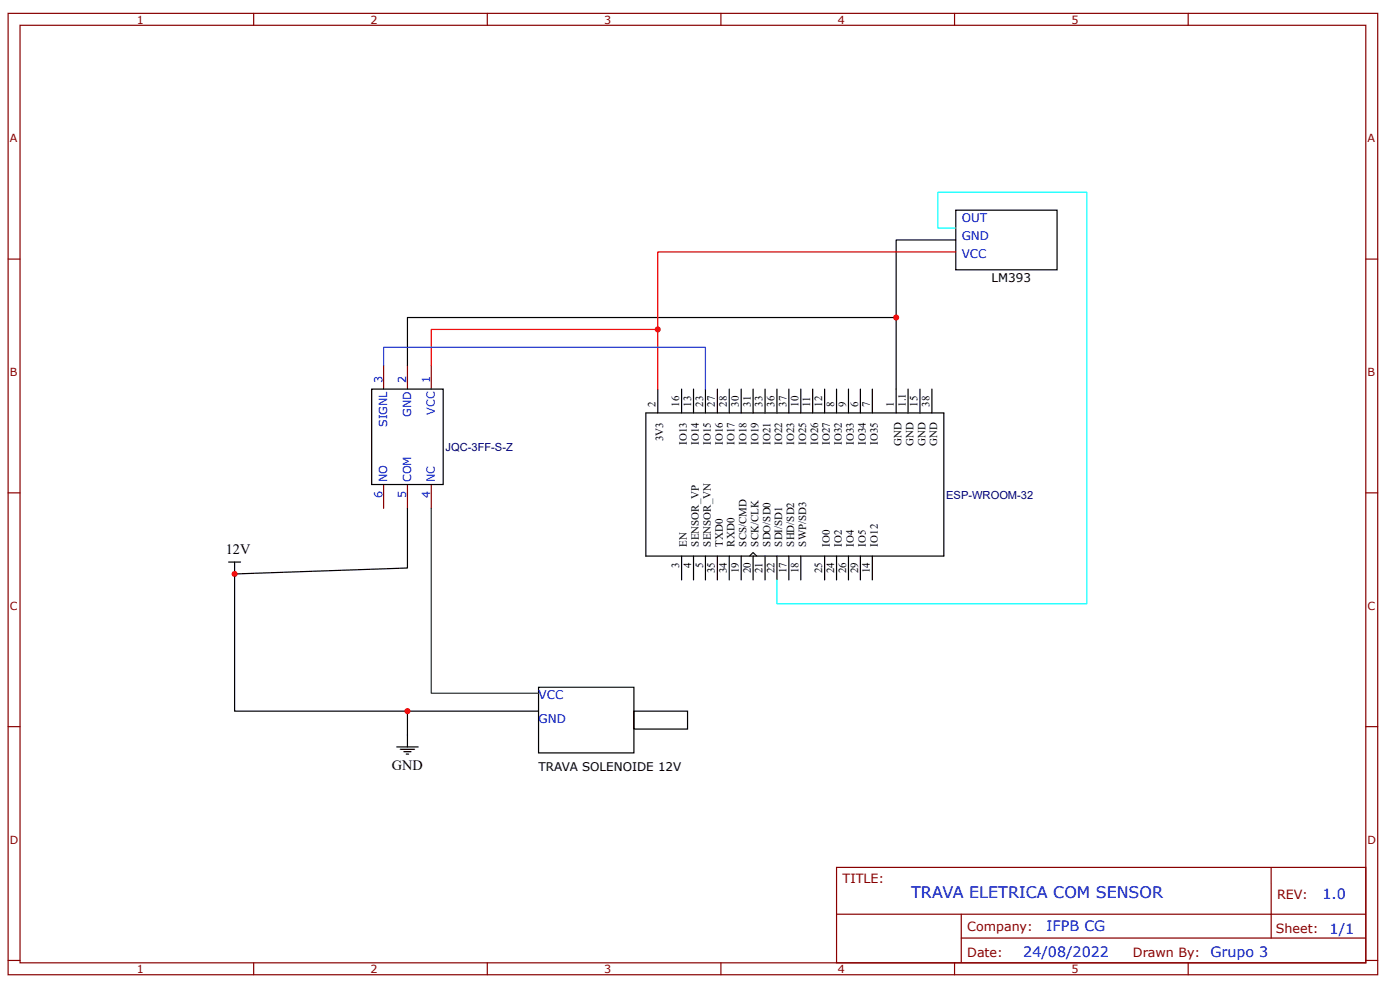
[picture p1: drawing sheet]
<svg xmlns="http://www.w3.org/2000/svg" width="297mm" height="210mm" viewBox="0 0 297 210" stroke-linecap="round" stroke-linejoin="round" font-family="sans-serif">
<g fill="none" stroke="#800" stroke-width=".25">
<path d="M1.7 2.8h290.6v203.9h-290.6zM4.3 5.4h285.5v198.7h-285.5zM53.8 2.8v2.6M103.4 2.8v2.6M152.9 2.8v2.6M202.5 2.8v2.6M252.1 2.8v2.6M1.7 54.9h2.6M289.8 54.9h2.5M81.4 77.4v5.1M86.4 77.4v5.1M91.5 77.4v5.1"/>
<path d="M1.7 104.5h2.6M81.4 102.7v5.1M86.4 102.7v5.1M91.5 102.7v5.1M289.8 104.5h2.5M1.7 154.1h2.6M289.8 154.1h2.5M177.5 183.9h112.3v20.2h-112.3zM177.5 193.8h112.2M203.9 198.9h85.8M203.9 193.8v10.1M269.7 183.9v15"/>
<path d="M1.7 203.6h2.6M53.8 204.1v2.6M103.4 204.1v2.6M152.9 204.1v2.6M202.5 204.1v2.6M252.1 204.1v2.6M289.8 203.6h2.5"/>
</g>
<g fill="none" stroke="#000" stroke-width=".25">
<path d="M202.8 44.6h21.5v12.6h-21.5zM202.8 50.9h-12.7v16.4M86.4 77.4v-10.1h103.7v20.2M78.9 82.5h15.1v20.2h-15.1zM137 87.5h63.2v30.4h-63.2zM139.5 82.5v5M144.6 82.5v5M147.1 82.5v5M149.7 82.5v5M152.2 82.5v5M154.7 82.5v5M157.2 82.5v5"/>
<path d="M159.8 82.5v5M162.3 82.5v5M164.8 82.5v5M167.4 82.5v5M169.9 82.5v5M172.4 82.5v5M174.9 82.5v5M177.5 82.5v5M180 82.5v5M182.5 82.5v5M185.1 82.5v5M192.6 82.5v5"/>
<path d="M195.2 82.5v5M197.7 82.5v5M48.5 119.2h2.5M49.8 119.2v2.5M86.4 107.8v12.6l-36.6 1.3v29.1h36.6M144.6 117.9v5.1M147.1 117.9v5.1M149.7 117.9v5.1M152.2 117.9v5.1M154.7 117.9v5.1M157.2 117.9v5.1M159 117.9l.8-.8 .7 .8"/>
<path d="M159.8 117.9v5.1M162.3 117.9v5.1M164.8 117.9v5.1M167.4 117.9v5.1M169.9 117.9v5.1M174.9 117.9v5.1M177.5 117.9v5.1M180 117.9v5.1M182.5 117.9v5.1M185.1 117.9v5.1M84.2 158.4h4.5M84.9 158.9h3.1"/>
<path d="M85.7 159.4h1.5M86.2 159.9h.5M114.3 145.7h20.2v13.9h-20.2zM114.3 150.8h-27.9v7.6M134.5 150.8h11.4v3.8h-11.4z"/>
</g>
<path d="M202.8 53.4h-63.3v16.4M91.5 77.4v-7.6h48v12.7" fill="none" stroke="#f00" stroke-width=".25"/>
<path d="M81.4 77.4v-3.8h68.3v8.9" fill="none" stroke="#03f" stroke-width=".25"/>
<path d="M91.5 107.8v39.2h22.8" fill="none" stroke="#080" stroke-width=".25"/>
<path d="M202.8 48.4h-3.8v-7.6h31.6v87.2h-65.8v-5" fill="none" stroke="#0ff" stroke-width=".25"/>
<g fill="#c00">
<circle cx="86.4" cy="150.8" r=".63"/>
<circle cx="49.8" cy="121.7" r=".63"/>
<circle cx="190.1" cy="67.3" r=".63"/>
<circle cx="139.5" cy="69.8" r=".63"/>
</g>
<text font-size="3.4" fill="#00f" x="193.3" y="190.4">TRAVA ELETRICA COM SENSOR</text>
<g font-size="3">
<text x="47.9" y="117.5">12V</text>
<text x="83.2" y="163.1">GND</text>
</g>
<g font-size="3" fill="#00f">
<text x="280.6" y="190.5">1.0</text>
<text x="222" y="197.4">IFPB CG</text>
<text x="282.1" y="197.9">1/1</text>
<text x="217.1" y="203">24/08/2022</text>
<text x="256.8" y="202.9">Grupo 3</text>
</g>
<g font-size="2.7" fill="#800">
<text x="178.7" y="187.2">TITLE:</text>
<text x="270.9" y="190.5">REV:</text>
<text x="205.2" y="197.4">Company:</text>
<text x="270.7" y="197.8">Sheet:</text>
<text x="205.2" y="202.9">Date:</text>
<text x="240.3" y="202.9">Drawn By:</text>
</g>
<g font-size="2.5" fill="#00f">
<text x="204" y="47.1">OUT</text>
<text x="204" y="50.9">GND</text>
<text x="204" y="54.7">VCC</text>
<text x="114.3" y="148.2">VCC</text>
<text x="114.3" y="153.3">GND</text>
</g>
<g font-size="2.5">
<text x="210.3" y="59.7">LM393</text>
<text x="114.3" y="163.4">TRAVA SOLENOIDE 12V</text>
</g>
<g font-size="2.4" fill="#800">
<text x="29" y="5">1</text>
<text x="78.6" y="5">2</text>
<text x="128.2" y="5">3</text>
<text x="177.7" y="5">4</text>
<text x="227.3" y="5">5</text>
<text x="2.1" y="30.1">A</text>
<text x="290.1" y="30.1">A</text>
<text x="2.1" y="79.7">B</text>
<text x="290.1" y="79.7">B</text>
<text x="2.1" y="129.3">C</text>
<text x="290.1" y="129.3">C</text>
<text x="2.1" y="178.8">D</text>
<text x="290.1" y="178.8">D</text>
<text x="29" y="206.3">1</text>
<text x="78.6" y="206.3">2</text>
<text x="128.2" y="206.3">3</text>
<text x="177.7" y="206.3">4</text>
<text x="227.3" y="206.3">5</text>
</g>
<g font-size="2.4" fill="#00f">
<text x="81.1" y="81.2" transform="rotate(-90 81.1 81.2)">3</text>
<text x="86.2" y="81.2" transform="rotate(-90 86.2 81.2)">2</text>
<text x="91.2" y="81.2" transform="rotate(-90 91.2 81.2)">1</text>
<text x="87.2" y="88.4" transform="rotate(-90 87.2 88.4)">GND</text>
<text x="92.3" y="87.9" transform="rotate(-90 92.3 87.9)">VCC</text>
<text x="82.1" y="90.5" transform="rotate(-90 82.1 90.5)">SIGNL</text>
<text x="81.1" y="105.5" transform="rotate(-90 81.1 105.5)">6</text>
<text x="82.1" y="102.2" transform="rotate(-90 82.1 102.2)">NO</text>
<text x="86.2" y="105.5" transform="rotate(-90 86.2 105.5)">5</text>
<text x="87.2" y="102.2" transform="rotate(-90 87.2 102.2)">COM</text>
<text x="91.2" y="105.5" transform="rotate(-90 91.2 105.5)">4</text>
<text x="92.3" y="102.2" transform="rotate(-90 92.3 102.2)">NC</text>
</g>
<g font-size="2.4" fill="#000080">
<text x="94.5" y="95.7">JQC-3FF-S-Z</text>
<text x="200.7" y="105.8">ESP-WROOM-32</text>
</g>
<g font-size="2.3">
<text x="139" y="86.3" transform="rotate(-90 139 86.3)">2</text>
<text x="144.1" y="86.3" transform="rotate(-90 144.1 86.3)">16</text>
<text x="146.6" y="86.3" transform="rotate(-90 146.6 86.3)">13</text>
<text x="149.2" y="86.3" transform="rotate(-90 149.2 86.3)">23</text>
<text x="151.7" y="86.3" transform="rotate(-90 151.7 86.3)">27</text>
<text x="154.2" y="86.3" transform="rotate(-90 154.2 86.3)">28</text>
<text x="156.7" y="86.3" transform="rotate(-90 156.7 86.3)">30</text>
<text x="159.3" y="86.3" transform="rotate(-90 159.3 86.3)">31</text>
<text x="161.8" y="86.3" transform="rotate(-90 161.8 86.3)">33</text>
<text x="164.3" y="86.3" transform="rotate(-90 164.3 86.3)">36</text>
<text x="166.9" y="86.3" transform="rotate(-90 166.9 86.3)">37</text>
<text x="169.4" y="86.3" transform="rotate(-90 169.4 86.3)">10</text>
<text x="171.9" y="86.3" transform="rotate(-90 171.9 86.3)">11</text>
<text x="174.4" y="86.3" transform="rotate(-90 174.4 86.3)">12</text>
<text x="177" y="86.3" transform="rotate(-90 177 86.3)">8</text>
<text x="179.5" y="86.3" transform="rotate(-90 179.5 86.3)">9</text>
<text x="182" y="86.3" transform="rotate(-90 182 86.3)">6</text>
<text x="184.6" y="86.3" transform="rotate(-90 184.6 86.3)">7</text>
<text x="189.6" y="86.3" transform="rotate(-90 189.6 86.3)">1</text>
<text x="192.1" y="86.3" transform="rotate(-90 192.1 86.3)">1.1</text>
<text x="194.7" y="86.3" transform="rotate(-90 194.7 86.3)">15</text>
<text x="197.2" y="86.3" transform="rotate(-90 197.2 86.3)">38</text>
<text x="140.7" y="93.6" transform="rotate(-90 140.7 93.6)">3V3</text>
<text x="145.7" y="94.4" transform="rotate(-90 145.7 94.4)">IO13</text>
<text x="148.3" y="94.4" transform="rotate(-90 148.3 94.4)">IO14</text>
<text x="150.8" y="94.4" transform="rotate(-90 150.8 94.4)">IO15</text>
<text x="153.3" y="94.4" transform="rotate(-90 153.3 94.4)">IO16</text>
<text x="155.9" y="94.4" transform="rotate(-90 155.9 94.4)">IO17</text>
<text x="158.4" y="94.4" transform="rotate(-90 158.4 94.4)">IO18</text>
<text x="160.9" y="94.4" transform="rotate(-90 160.9 94.4)">IO19</text>
<text x="163.4" y="94.4" transform="rotate(-90 163.4 94.4)">IO21</text>
<text x="166" y="94.4" transform="rotate(-90 166 94.4)">IO22</text>
<text x="168.5" y="94.4" transform="rotate(-90 168.5 94.4)">IO23</text>
<text x="171" y="94.4" transform="rotate(-90 171 94.4)">IO25</text>
<text x="173.6" y="94.4" transform="rotate(-90 173.6 94.4)">IO26</text>
<text x="176.1" y="94.4" transform="rotate(-90 176.1 94.4)">IO27</text>
<text x="178.6" y="94.4" transform="rotate(-90 178.6 94.4)">IO32</text>
<text x="181.1" y="94.4" transform="rotate(-90 181.1 94.4)">IO33</text>
<text x="183.7" y="94.4" transform="rotate(-90 183.7 94.4)">IO34</text>
<text x="186.2" y="94.4" transform="rotate(-90 186.2 94.4)">IO35</text>
<text x="191.3" y="94.6" transform="rotate(-90 191.3 94.6)">GND</text>
<text x="193.8" y="94.6" transform="rotate(-90 193.8 94.6)">GND</text>
<text x="196.3" y="94.6" transform="rotate(-90 196.3 94.6)">GND</text>
<text x="198.8" y="94.6" transform="rotate(-90 198.8 94.6)">GND</text>
<text x="145.7" y="115.9" transform="rotate(-90 145.7 115.9)">EN</text>
<text x="148.3" y="115.9" transform="rotate(-90 148.3 115.9)">SENSOR_VP</text>
<text x="150.8" y="115.9" transform="rotate(-90 150.8 115.9)">SENSOR_VN</text>
<text x="153.3" y="115.9" transform="rotate(-90 153.3 115.9)">TXD0</text>
<text x="155.9" y="115.9" transform="rotate(-90 155.9 115.9)">RXD0</text>
<text x="158.4" y="115.9" transform="rotate(-90 158.4 115.9)">SCS/CMD</text>
<text x="160.9" y="115.9" transform="rotate(-90 160.9 115.9)">SCK/CLK</text>
<text x="163.4" y="115.9" transform="rotate(-90 163.4 115.9)">SDO/SD0</text>
<text x="166" y="115.9" transform="rotate(-90 166 115.9)">SDI/SD1</text>
<text x="168.5" y="115.9" transform="rotate(-90 168.5 115.9)">SHD/SD2</text>
<text x="171" y="115.9" transform="rotate(-90 171 115.9)">SWP/SD3</text>
<text x="176.1" y="115.9" transform="rotate(-90 176.1 115.9)">IO0</text>
<text x="178.6" y="115.9" transform="rotate(-90 178.6 115.9)">IO2</text>
<text x="181.1" y="115.9" transform="rotate(-90 181.1 115.9)">IO4</text>
<text x="183.7" y="115.9" transform="rotate(-90 183.7 115.9)">IO5</text>
<text x="186.2" y="115.9" transform="rotate(-90 186.2 115.9)">IO12</text>
<text x="144.1" y="120.3" transform="rotate(-90 144.1 120.3)">3</text>
<text x="146.6" y="120.3" transform="rotate(-90 146.6 120.3)">4</text>
<text x="149.2" y="120.3" transform="rotate(-90 149.2 120.3)">5</text>
<text x="151.7" y="121.5" transform="rotate(-90 151.7 121.5)">35</text>
<text x="154.2" y="121.5" transform="rotate(-90 154.2 121.5)">34</text>
<text x="156.7" y="121.5" transform="rotate(-90 156.7 121.5)">19</text>
<text x="159.3" y="121.5" transform="rotate(-90 159.3 121.5)">20</text>
<text x="161.8" y="121.5" transform="rotate(-90 161.8 121.5)">21</text>
<text x="164.3" y="121.5" transform="rotate(-90 164.3 121.5)">22</text>
<text x="166.9" y="121.5" transform="rotate(-90 166.9 121.5)">17</text>
<text x="169.4" y="121.5" transform="rotate(-90 169.4 121.5)">18</text>
<text x="174.4" y="121.5" transform="rotate(-90 174.4 121.5)">25</text>
<text x="177" y="121.5" transform="rotate(-90 177 121.5)">24</text>
<text x="179.5" y="121.5" transform="rotate(-90 179.5 121.5)">26</text>
<text x="182" y="121.5" transform="rotate(-90 182 121.5)">29</text>
<text x="184.6" y="121.5" transform="rotate(-90 184.6 121.5)">14</text>
</g>
</svg>
